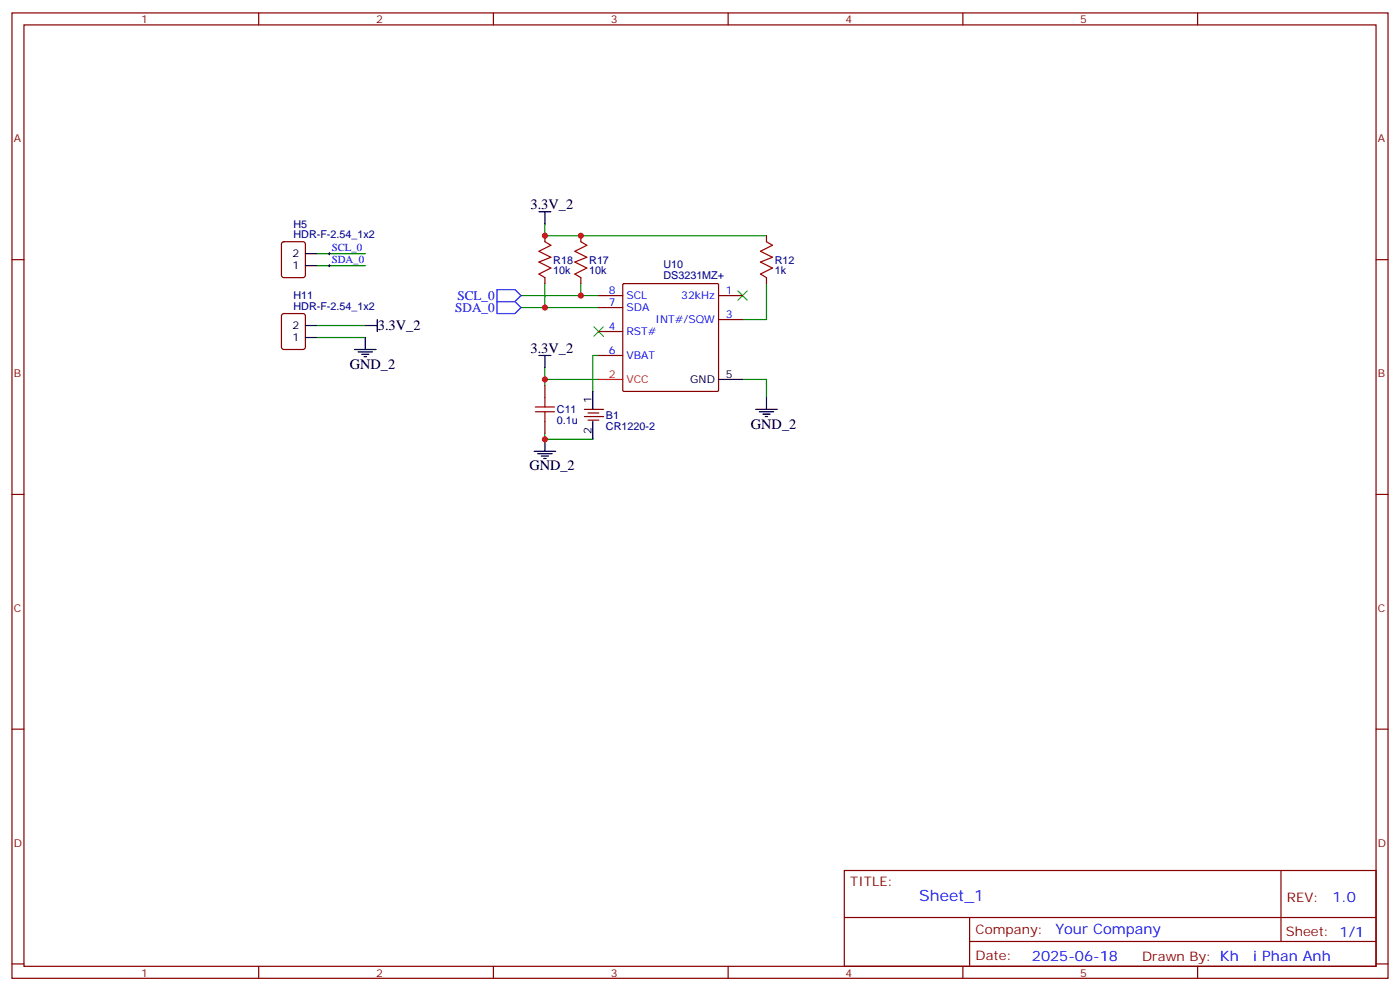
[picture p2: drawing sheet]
<svg xmlns="http://www.w3.org/2000/svg" width="412mm" height="292mm" viewBox="0 0 412 292" stroke-linecap="round" stroke-linejoin="round" font-family="sans-serif">
<g fill="none" stroke="#870000" stroke-width=".35">
<path d="M3.5 3.8h405.4v284.3h-405.4zM7.1 7.3h398.2v277.3h-398.2zM76.2 3.8v3.5M145.3 3.8v3.5M214.5 3.8v3.5M283.6 3.8v3.5M352.8 3.8v3.5M3.5 76.5h3.6M83.1 71.4l.5-.2h5.7l.6 .4 .1 9.5-.5 .6-5.9 .1-.6-.5-.1-9.4zM160.5 69.4v1.8M171.1 69.4v1.8M225.8 69.4v1.8"/>
<path d="M405.3 76.5h3.6M83.1 92.6l.5-.2h5.7l.6 .4 .1 9.4-.5 .7h-5.9l-.6-.4-.1-9.4zM160.5 81.8v1.7M171.1 81.8v1.7M225.8 81.8v1.7M160.5 113.5v3.6M160.5 124.1v3.5M3.5 145.6h3.6M405.3 145.6h3.6M3.5 214.8h3.6M405.3 214.8h3.6M248.7 256.4h156.6v28.2h-156.6z"/>
<path d="M377.3 256.4v20.9M248.7 270.2h156.5M285.6 277.3h119.6M285.6 270.2v14.2M3.5 283.9h3.6M76.2 284.6v3.5M145.3 284.6v3.5M214.5 284.6v3.5M283.6 284.6v3.5M352.8 284.6v3.5M405.3 283.9h3.6"/>
</g>
<g fill="none" stroke="#008700" stroke-width=".35">
<path d="M93.5 74.7h14.1M93.5 78.2h14.1M160.5 65.9v3.5h65.3M93.5 95.9h14.1M93.5 99.4h14.1M153.5 90.6h7M153.5 87.1h17.6M160.5 83.5v7.1h15.9M171.1 83.5v3.6h5.3M225.8 83.5v10.6h-7.1M160.5 108.2v3.6h15.9M160.5 111.8v1.7"/>
<path d="M176.4 104.7h-1.8v10.6M218.7 111.8h7.1v5.3M160.5 127.6v1.8h14.1"/>
</g>
<path d="M146.4 85.3h5.3l1.8 1.8-1.8 1.7h-5.3zM146.4 88.8h5.3l1.8 1.8-1.8 1.8h-5.3z" fill="none" stroke="#00f" stroke-width=".35"/>
<path d="M175 96.2l2.8 2.9M177.8 96.2l-2.8 2.9M217.3 85.7l2.8 2.8M220.1 85.7l-2.8 2.8" fill="none" stroke="#3c3" stroke-width=".35"/>
<g fill="none" stroke="#000" stroke-width=".35">
<path d="M90 78.2h3.5M90 74.7h3.5M158.7 62.4h3.6M160.5 62.4v3.5M90 99.4h3.5M90 95.9h3.5M107.6 95.9h3.5M107.6 99.4v3.5M111.1 94.1v3.5M104.4 102.9h6.4M105.5 103.6h4.2M106.5 104.4h2.2"/>
<path d="M107.2 105.1h.7M158.7 104.7h3.6M160.5 104.7v3.5M225.8 117.1v3.5M157.3 132.9h6.4M158.4 133.6h4.2M159.5 134.3h2.1M160.2 135h.7M160.5 129.4v3.5M222.6 120.6h6.4M223.7 121.3h4.2M224.7 122h2.1"/>
<path d="M225.4 122.7h.7"/>
</g>
<path d="M160.5 71.2l1.8 1-3.6 1.8 3.6 1.8-3.6 1.4 3.6 1.8-3.6 1.7 1.8 1.1M171.1 71.2l1.8 1-3.6 1.8 3.6 1.8-3.6 1.4 3.6 1.8-3.6 1.7 1.8 1.1M225.8 71.2l1.7 1-3.5 1.8 3.5 1.8-3.5 1.4 3.5 1.8-3.5 1.7 1.8 1.1M157.7 119.9h5.6M160.5 117.1v2.8M157.7 121.3h5.6M160.5 121.3v2.8" fill="none" stroke="#a10000" stroke-width=".35"/>
<path d="M96.7 74.7h.7M96.7 78.2h.7M97 74.4v.7M97 77.9v.7" fill="none" stroke="#000" stroke-width=".29"/>
<g fill="#c00">
<circle cx="160.5" cy="90.6" r=".88"/>
<circle cx="171.1" cy="87.1" r=".88"/>
<circle cx="160.5" cy="129.4" r=".88"/>
<circle cx="160.5" cy="111.8" r=".88"/>
<circle cx="171.1" cy="69.4" r=".88"/>
<circle cx="160.5" cy="69.4" r=".88"/>
</g>
<path d="M176.4 87.1h7M176.4 97.6h7M176.4 90.6h7M183.5 83.7l.3-.2h27.5l.3 .2 .1 31.2-.2 .3-27.7 .1-.3-.2zM211.7 87.1h7M211.7 94.1h7M176.4 104.7h7M172.2 120.6h5.6M172.2 122.7h5.6M173.2 121.6h3.2M173.2 123.8h3.2" fill="none" stroke="#870000" stroke-width=".35"/>
<path d="M174.6 115.3v5.3M211.7 111.8h7M174.6 124.1v5.3" fill="none" stroke="#000" stroke-width=".35"/>
<path d="M176.4 111.8h7" fill="none" stroke="#f00" stroke-width=".35"/>
<text font-size="4.6" fill="#00f" x="270.8" y="265.4">Sheet_1</text>
<g font-size="4.2">
<text x="156.3" y="61.7">3.3V_2</text>
<text x="111.3" y="97.3">3.3V_2</text>
<text x="156.3" y="104">3.3V_2</text>
<text x="103" y="108.6">GND_2</text>
<text x="221.2" y="126.2">GND_2</text>
<text x="155.9" y="138.6">GND_2</text>
</g>
<g font-size="4.2" fill="#00f">
<text x="392.5" y="265.7">1.0</text>
<text x="310.9" y="275.2">Your Company</text>
<text x="304" y="283">2025-06-18</text>
<text x="369.2" y="282.9">i Phan Anh</text>
</g>
<g font-size="3.9" fill="#00f">
<text x="134.8" y="88.3">SCL_0</text>
<text x="134.1" y="91.8">SDA_0</text>
</g>
<g font-size="3.9" fill="#800">
<text x="250.5" y="261">TITLE:</text>
<text x="379.1" y="265.7">REV:</text>
<text x="287.4" y="275.2">Company:</text>
<text x="378.7" y="275.8">Sheet: 1/1</text>
<text x="287.4" y="282.9">Date:</text>
<text x="336.4" y="282.9">Drawn By: Kh</text>
</g>
<g font-size="3.2" fill="#800">
<text x="41.6" y="6.8">1</text>
<text x="110.8" y="6.8">2</text>
<text x="179.9" y="6.8">3</text>
<text x="249.1" y="6.8">4</text>
<text x="318.2" y="6.8">5</text>
<text x="4.1" y="41.9">A</text>
<text x="405.9" y="41.9">A</text>
<text x="4.1" y="111.1">B</text>
<text x="405.9" y="111.1">B</text>
<text x="4.1" y="180.2">C</text>
<text x="405.9" y="180.2">C</text>
<text x="4.1" y="249.3">D</text>
<text x="405.9" y="249.3">D</text>
<text x="41.6" y="287.6">1</text>
<text x="110.8" y="287.6">2</text>
<text x="179.9" y="287.6">3</text>
<text x="249.1" y="287.6">4</text>
<text x="318.2" y="287.6">5</text>
</g>
<g font-size="3.2" fill="#000080">
<text x="86.4" y="70.1">HDR-F-2.54_1x2</text>
<text x="86.4" y="67">H5</text>
<text x="163" y="77.6">R18</text>
<text x="173.6" y="77.6">R17</text>
<text x="228.2" y="77.6">R12</text>
<text x="163" y="80.8">10k</text>
<text x="173.6" y="80.8">10k</text>
<text x="195.4" y="82.2">DS3231MZ+</text>
<text x="195.4" y="79">U10</text>
<text x="228.2" y="80.8">1k</text>
<text x="86.4" y="88.2">H11</text>
<text x="86.4" y="91.3">HDR-F-2.54_1x2</text>
<text x="164" y="124.9">0.1u</text>
<text x="164" y="121.7">C11</text>
<text x="178.5" y="123.5">B1</text>
<text x="178.5" y="126.7">CR1220-2</text>
</g>
<g font-size="3.2">
<text x="86.2" y="75.8">2</text>
<text x="86.2" y="79.3">1</text>
<text x="86.2" y="100.5">1</text>
<text x="86.2" y="96.9">2</text>
<text x="203.3" y="112.8">GND</text>
<text x="213.8" y="111.4">5</text>
<text x="174.3" y="118.8" transform="rotate(-90 174.3 118.8)">1</text>
<text x="174.3" y="127.9" transform="rotate(-90 174.3 127.9)">2</text>
</g>
<g font-size="3.2" fill="#00f">
<text x="97.7" y="73.8">SCL_0</text>
<text x="97.7" y="77.4">SDA_0</text>
<text x="179.3" y="86.7">8</text>
<text x="184.5" y="88.1">SCL</text>
<text x="200.6" y="88.1">32kHz</text>
<text x="213.8" y="86.7">1</text>
<text x="179.3" y="90.2">7</text>
<text x="184.5" y="91.7">SDA</text>
<text x="193.1" y="95.2">INT#/SQW</text>
<text x="213.8" y="93.8">3</text>
<text x="179.3" y="97.3">4</text>
<text x="184.5" y="98.7">RST#</text>
<text x="179.3" y="104.4">6</text>
<text x="184.5" y="105.8">VBAT</text>
</g>
<g font-size="3.2" fill="#f00">
<text x="179.3" y="111.4">2</text>
<text x="184.5" y="112.8">VCC</text>
</g>
</svg>
